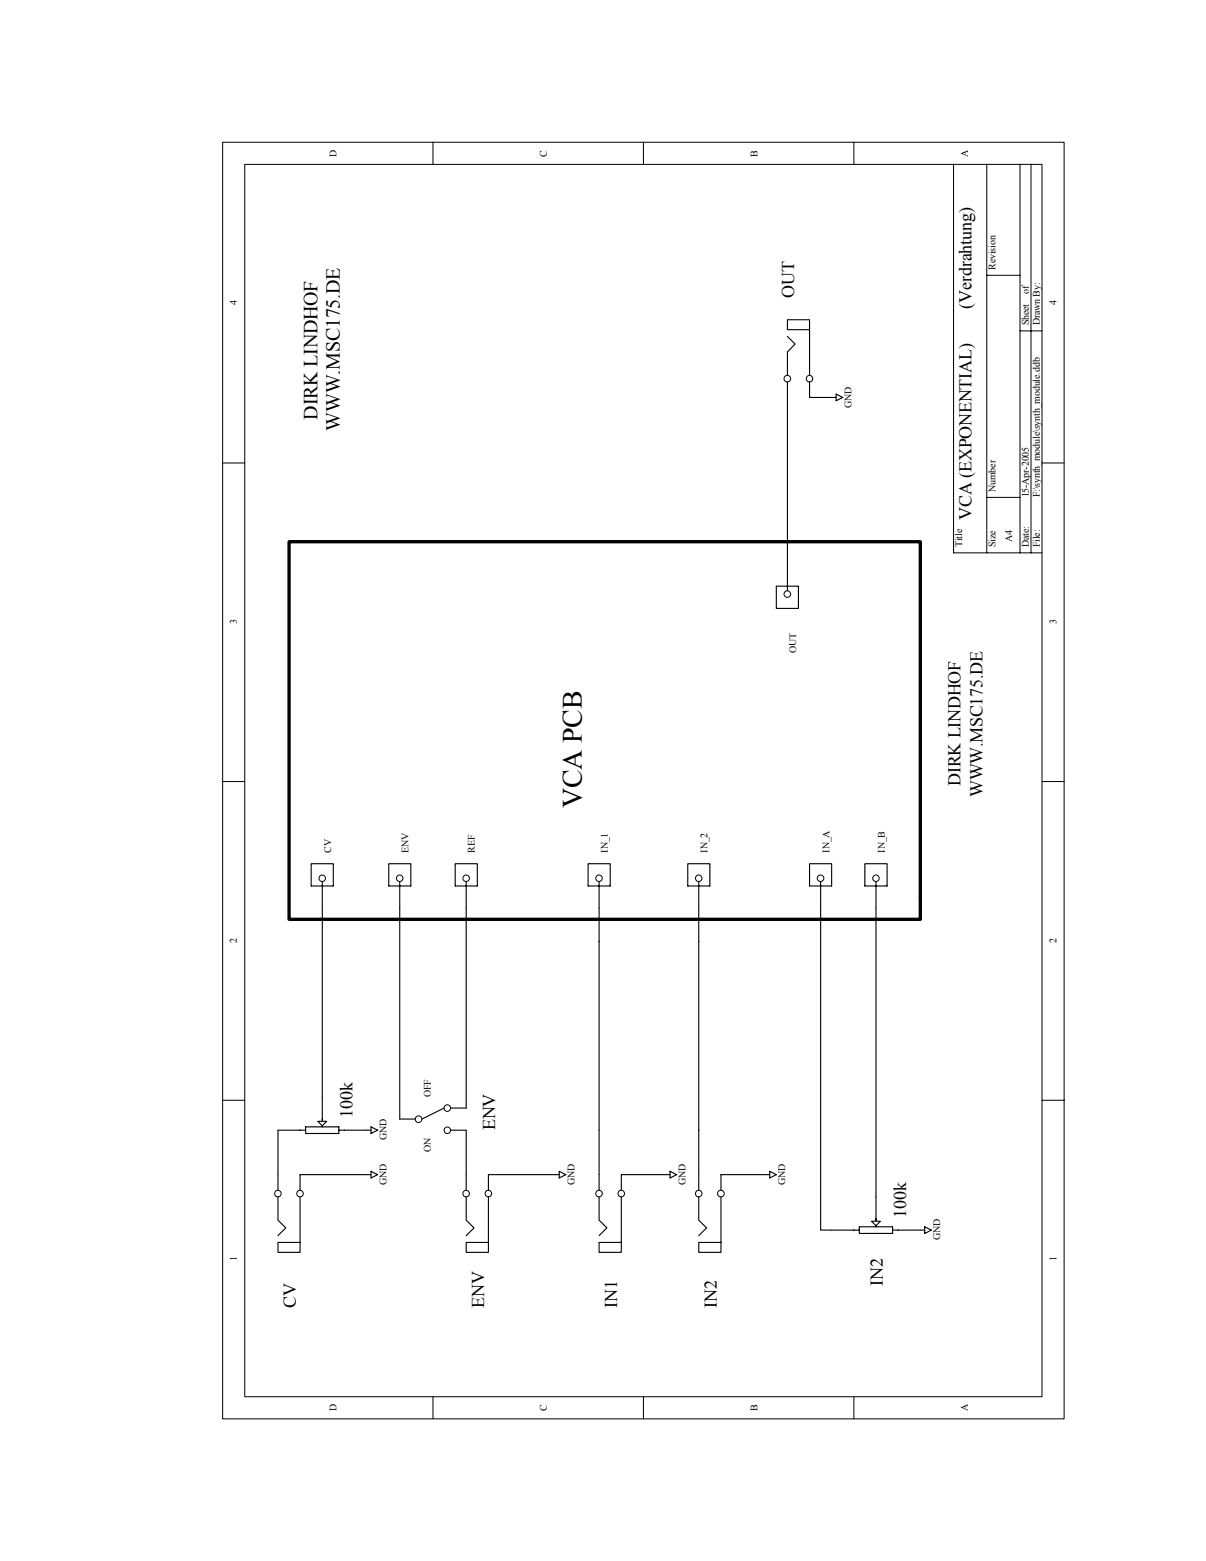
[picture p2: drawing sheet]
<svg xmlns="http://www.w3.org/2000/svg" width="216mm" height="279mm" viewBox="0 0 216 279" stroke-linecap="round" stroke-linejoin="round" font-family="sans-serif">
<g fill="none" stroke="#000" stroke-width=".18">
<path d="M39.9 25.5h150.6v228.5h-150.6zM43.8 29.4h142.7v220.6h-142.7zM77.5 25.4v4M115.2 25.4v4M152.9 25.4v4M170.7 29.4v69.6h15.9M176.7 29.4v69.6M182.6 29.4v69.6M184.6 29.4v69.6M176.7 49.3h5.9M182.6 59.2h4M39.9 82.9h3.9"/>
<path d="M176.7 89h5.9M186.6 82.9h3.9M39.9 139.9h3.9M186.6 139.9h3.9M39.9 196.9h3.9M186.6 196.9h3.9M77.5 250v4M115.2 250v4M152.9 250v4"/>
</g>
<path d="M57.7 196.3v5.4M49.8 202.3h4.9M54.7 201.7h6v1.2h-6zM60.7 202.3h4.9" fill="none" stroke="#000" stroke-width=".2"/>
<path d="M56.9 200.7h1.6l-.8 .8z" fill="#fff" stroke="#000" stroke-width=".2"/>
<g fill="none" stroke="#000" stroke-width=".18">
<circle cx="140.9" cy="67.8" r=".59"/>
<circle cx="144.9" cy="67.8" r=".59"/>
<circle cx="140.9" cy="106.3" r=".59"/>
<circle cx="57.7" cy="157.2" r=".58"/>
<circle cx="71.6" cy="157.2" r=".58"/>
<circle cx="83.4" cy="157.2" r=".58"/>
<circle cx="107.2" cy="157.2" r=".58"/>
<circle cx="80.1" cy="198.3" r=".59"/>
<circle cx="49.8" cy="213.6" r=".59"/>
<circle cx="53.7" cy="213.6" r=".59"/>
<circle cx="74.9" cy="200.3" r=".59"/>
<circle cx="80.1" cy="202.3" r=".58"/>
<circle cx="83.4" cy="213.6" r=".59"/>
<circle cx="87.4" cy="213.6" r=".59"/>
<circle cx="107.2" cy="213.6" r=".59"/>
<circle cx="111.2" cy="213.6" r=".59"/>
</g>
<g fill="none" stroke="#000" stroke-width=".2">
<path d="M141 57.2h3.9v1.8h-3.9zM144.9 59v8.2M141 60.2l1.3 1.4-1.3 1.4v4.2M141 68.4v37.3M144.9 68.4v2.7h4.8M149.7 70.5l1.2 .6-1.2 .6zM139 104.9h3.9v4h-3.9zM55.7 154.6h4v4h-4zM57.7 157.8v38.5M69.6 154.6h4v4h-4zM71.6 157.8v42.5h2.7M81.5 154.6h3.9v4h-3.9z"/>
<path d="M83.5 157.8v40.5h-2.8M105.3 154.6h3.9v4h-3.9zM107.2 157.8v4.8M79.5 198.3l-4 2M49.8 214.2v4.2l1.4 1.4-1.4 1.4M49.8 202.3v10.7M53.7 214.2v8.2M65.6 202.3h.8M66.4 201.7l1.2 .6-1.2 .6zM66.4 209.7l1.2 .5-1.2 .6zM66.4 210.2h-12.7v2.8M80.7 202.3h2.8v10.7"/>
<path d="M83.5 214.2v4.2l1.4 1.4-1.4 1.4M87.4 214.2v8.2M100.1 210.2h-12.7v2.8M100.1 209.7l1.2 .5-1.2 .6zM107.2 214.2v4.2l1.4 1.4-1.4 1.4M107.2 202.3v10.7M111.2 214.2v8.2M119.9 210.2h-8.7v2.8M119.9 209.7l1.2 .5-1.2 .6zM153.8 219.6h6v1.2h-6zM156.8 214.2v5.4M49.8 222.4h3.9v1.8h-3.9z"/>
<path d="M83.5 222.4h3.9v1.8h-3.9zM107.2 222.4h4v1.8h-4zM148.9 220.2h4.9M159.8 220.2h5"/>
</g>
<path d="M51.8 97h113v67.5h-113z" fill="none" stroke="#000" stroke-width=".6"/>
<path d="M156 218.6h1.6l-.8 .8z" fill="#fff" stroke="#000" stroke-width=".2"/>
<g fill="none" stroke="#000" stroke-width=".2">
<path d="M123.1 154.6h4v4h-4zM125.1 157.8v55.2M144.9 154.6h4v4h-4zM146.9 157.8v62.4h2M154.8 154.6h4v4h-4zM156.8 157.8v56.4M107.2 162.6v39.7M125.1 214.2v4.2l1.4 1.4-1.4 1.4M129.1 214.2v8.2M137.8 210.2h-8.7v2.8M137.8 209.7l1.2 .5-1.2 .6zM165.5 219.6l1.2 .6-1.2 .6z"/>
<path d="M125.1 222.4h4v1.8h-4zM164.8 220.2h.7"/>
</g>
<g fill="none" stroke="#000" stroke-width=".18">
<circle cx="125.1" cy="157.2" r=".58"/>
<circle cx="146.9" cy="157.2" r=".59"/>
<circle cx="156.8" cy="157.2" r=".58"/>
<circle cx="125.1" cy="213.6" r=".59"/>
<circle cx="129.1" cy="213.6" r=".59"/>
</g>
<text font-size="5" x="104.1" y="144.7" transform="rotate(-90 104.1 144.7)">VCA PCB</text>
<g font-size="3.6">
<text x="56.9" y="75.1" transform="rotate(-90 56.9 75.1)">DIRK LINDHOF</text>
<text x="60.8" y="77.1" transform="rotate(-90 60.8 77.1)">WWW.MSC175.DE</text>
</g>
<g font-size="3.2">
<text x="142.2" y="53.3" transform="rotate(-90 142.2 53.3)">OUT</text>
<text x="173.9" y="55.2" transform="rotate(-90 173.9 55.2)">(Verdrahtung)</text>
<text x="173.9" y="93" transform="rotate(-90 173.9 93)">VCA (EXPONENTIAL)</text>
<text x="171.9" y="140.7" transform="rotate(-90 171.9 140.7)">DIRK LINDHOF</text>
<text x="175.9" y="142.7" transform="rotate(-90 175.9 142.7)">WWW.MSC175.DE</text>
<text x="63.1" y="200.1" transform="rotate(-90 63.1 200.1)">100k</text>
<text x="88.7" y="202.3" transform="rotate(-90 88.7 202.3)">ENV</text>
<text x="162.2" y="218" transform="rotate(-90 162.2 218)">100k</text>
<text x="158.1" y="230.1" transform="rotate(-90 158.1 230.1)">IN2</text>
<text x="53" y="234.1" transform="rotate(-90 53 234.1)">CV</text>
<text x="86.7" y="234.1" transform="rotate(-90 86.7 234.1)">ENV</text>
<text x="110.5" y="234.1" transform="rotate(-90 110.5 234.1)">IN1</text>
<text x="128.3" y="234.1" transform="rotate(-90 128.3 234.1)">IN2</text>
</g>
<g font-size="1.8">
<text x="60.3" y="28" transform="rotate(-90 60.3 28)">D</text>
<text x="97.9" y="28" transform="rotate(-90 97.9 28)">C</text>
<text x="135.6" y="28" transform="rotate(-90 135.6 28)">B</text>
<text x="173.2" y="28" transform="rotate(-90 173.2 28)">A</text>
<text x="178.2" y="48.3" transform="rotate(-90 178.2 48.3)">Revision</text>
<text x="184.2" y="52.6" transform="rotate(-90 184.2 52.6)">of</text>
<text x="42.4" y="54.7" transform="rotate(-90 42.4 54.7)">4</text>
<text x="184.2" y="58.2" transform="rotate(-90 184.2 58.2)">Sheet</text>
<text x="186.1" y="58.2" transform="rotate(-90 186.1 58.2)">Drawn By:</text>
<text x="189.1" y="54.7" transform="rotate(-90 189.1 54.7)">4</text>
<text x="152.4" y="72.9" transform="rotate(-90 152.4 72.9)">GND</text>
<text x="178.2" y="88" transform="rotate(-90 178.2 88)">Number</text>
<text x="184.2" y="89" transform="rotate(-90 184.2 89)">15-Apr-2005</text>
<text x="186.1" y="89" transform="rotate(-90 186.1 89)">F:\synth_module\synth_module.ddb</text>
<text x="172.3" y="98" transform="rotate(-90 172.3 98)">Title</text>
<text x="178.2" y="98" transform="rotate(-90 178.2 98)">Size</text>
<text x="181.2" y="97" transform="rotate(-90 181.2 97)">A4</text>
<text x="184.2" y="98" transform="rotate(-90 184.2 98)">Date:</text>
<text x="186.1" y="98" transform="rotate(-90 186.1 98)">File:</text>
<text x="42.4" y="111.7" transform="rotate(-90 42.4 111.7)">3</text>
<text x="189.1" y="111.7" transform="rotate(-90 189.1 111.7)">3</text>
<text x="142.5" y="116.8" transform="rotate(-90 142.5 116.8)">OUT</text>
<text x="59.3" y="152.6" transform="rotate(-90 59.3 152.6)">CV</text>
<text x="73.1" y="152.6" transform="rotate(-90 73.1 152.6)">ENV</text>
<text x="85" y="152.6" transform="rotate(-90 85 152.6)">REF</text>
<text x="108.8" y="152.6" transform="rotate(-90 108.8 152.6)">IN_1</text>
<text x="126.7" y="152.6" transform="rotate(-90 126.7 152.6)">IN_2</text>
<text x="148.5" y="152.6" transform="rotate(-90 148.5 152.6)">IN_A</text>
<text x="158.4" y="152.6" transform="rotate(-90 158.4 152.6)">IN_B</text>
<text x="42.4" y="168.7" transform="rotate(-90 42.4 168.7)">2</text>
<text x="189.1" y="168.7" transform="rotate(-90 189.1 168.7)">2</text>
<text x="77.1" y="196.3" transform="rotate(-90 77.1 196.3)">OFF</text>
<text x="69.2" y="204.1" transform="rotate(-90 69.2 204.1)">GND</text>
<text x="77.1" y="206.3" transform="rotate(-90 77.1 206.3)">ON</text>
<text x="69.2" y="212" transform="rotate(-90 69.2 212)">GND</text>
<text x="102.9" y="212" transform="rotate(-90 102.9 212)">GND</text>
<text x="122.7" y="212" transform="rotate(-90 122.7 212)">GND</text>
<text x="140.5" y="212" transform="rotate(-90 140.5 212)">GND</text>
<text x="168.3" y="222" transform="rotate(-90 168.3 222)">GND</text>
<text x="42.4" y="225.7" transform="rotate(-90 42.4 225.7)">1</text>
<text x="189.1" y="225.7" transform="rotate(-90 189.1 225.7)">1</text>
<text x="60.3" y="252.6" transform="rotate(-90 60.3 252.6)">D</text>
<text x="97.9" y="252.6" transform="rotate(-90 97.9 252.6)">C</text>
<text x="135.6" y="252.6" transform="rotate(-90 135.6 252.6)">B</text>
<text x="173.2" y="252.6" transform="rotate(-90 173.2 252.6)">A</text>
</g>
</svg>
